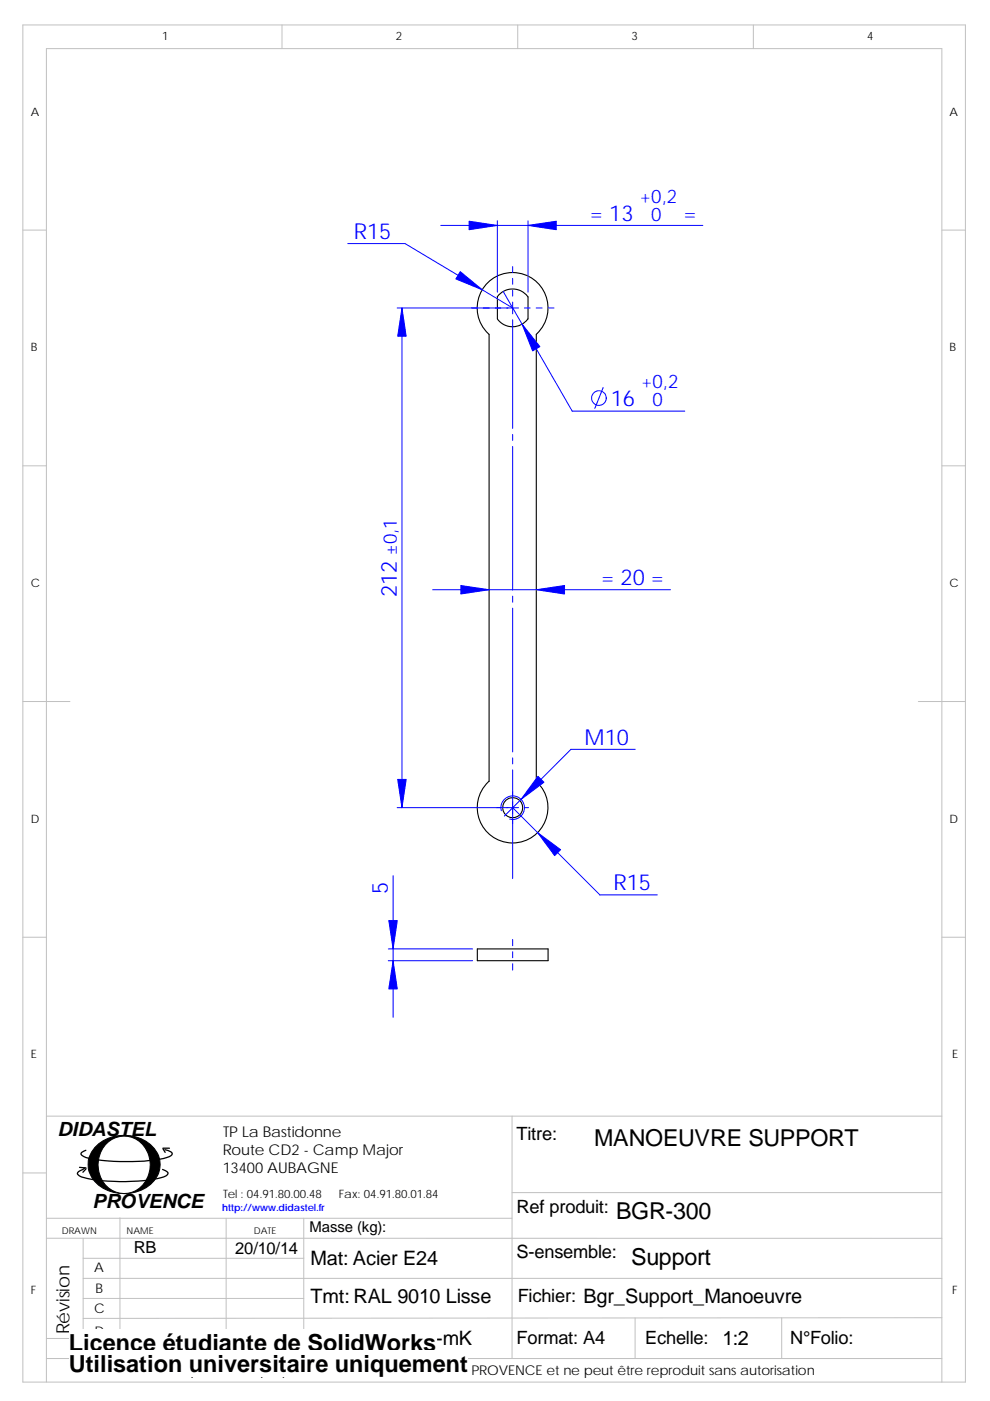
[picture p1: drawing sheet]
<svg xmlns="http://www.w3.org/2000/svg" width="210mm" height="297mm" viewBox="0 0 210 297" stroke-linecap="round" stroke-linejoin="round" font-family="sans-serif">
<g fill="none" stroke="#c0c0c0" stroke-width=".21">
<path d="M4.8 5.3h200v287.7h-200zM59.8 5.3v5M109.8 5.3v5M159.8 5.3v5M4.8 48.8h5M199.8 48.8h5M4.8 98.8h5M199.8 98.8h5M4.8 148.7h10M194.8 148.7h10M4.8 198.7h5M199.8 198.7h5"/>
<path d="M9.8 236.6h190M108.6 236.6v51.4M4.8 248.7h5M9.8 258.3h98.8M25.4 258.2v29.7M48 258.3v29.7M64.4 258.3v29.7M108.6 252.9h91.2M9.8 262.5l190 .1M17.6 275.3h46.8M17.6 266.8h46.8M17.6 271h182.2"/>
<path d="M17.6 262.5v25.5M134.7 279.4v8.6M165.8 279.4v8.6M199.8 279.4l-182.2 .1M9.8 293v-282.7h190v282.7M9.8 283.8h54.6M9.8 288h190"/>
</g>
<g fill="none" stroke="#000" stroke-width=".23">
<path d="M103.2 60.2a7.5 7.5 0 0 1 10.9-.2 7.5 7.5 0 0 1-.4 10.9v94.8a7.5 7.5 0 0 1 .4 10.7 7.5 7.5 0 0 1-10.8 0 7.5 7.5 0 0 1 .4-10.7v-94.8a7.5 7.5 0 0 1-.5-10.7zM105.5 62.9l1-1 1.3-.5 1.7-.1 1.4 .6 1.1 1v4.7a4 4 0 0 1-5.5 1l-1-1v-4.7M101.2 201.2h15v2.5h-15z"/>
<circle cx="108.7" cy="171.2" r="2.13"/>
</g>
<g fill="none" stroke="#00f" stroke-width=".21">
<path d="M73.7 51.6h12.2l22.8 13.7M105.5 46.8v15.2M108.7 56.5v1.2M108.7 59v1.3M112 46.8v15.2M149.1 47.8h-55.6M84.2 65.3h25.8M85.3 65.3v105.9M106.7 61.8l14.7 25.4h23.8M108.7 61.6v1.2M108.7 64.1v2.4M108.7 67.8v23"/>
<path d="M111.2 65.3h1.3M113.7 65.3h1.3M116.3 65.3h1.2M108.7 92.1v1.3M108.7 94.7v30.4M127.9 82.2l-1.7 4.4M91.8 125h50.4M108.7 126.4v1.3M108.7 128.9v30.5M134.7 158.9h-13.6l-14.1 14.1M106.3 171.9a2.5 2.5 0 0 1 2.2-3.2 2.5 2.5 0 0 1 2.7 2.7 2.5 2.5 0 0 1-3.1 2.3M108.7 171.2l18.5 18.5h12.2"/>
<path d="M108.7 160.7v1.3M108.7 163.2v23.1M110 171.2h-25.8M111.2 171.2h.9M83.4 185.7v30M108.7 199.2v1.3M82.4 203.7h17.8M82.4 201.2h17.8M108.7 201.8v1.3M108.7 204.3v1.4"/>
<circle cx="127" cy="84.4" r="1.55"/>
</g>
<g fill="#00f" stroke="#00f" stroke-width=".21">
<path d="M83.4 203.7l.9 6h-1.8z" fill-rule="evenodd"/>
<path d="M82.5 195.2h1.8l-.9 6z" fill-rule="evenodd"/>
<path d="M99.5 46.9l6 .9-6 .9z" fill-rule="evenodd"/>
<path d="M110.7 68.7l3.8 4.8-1.5 .9z" fill-rule="evenodd"/>
<path d="M114.1 164.6l1.3 1.3-4.9 3.6z" fill-rule="evenodd"/>
<path d="M112 47.8l6-.9v1.8z" fill-rule="evenodd"/>
<path d="M97.6 57.6l4.7 3.8-5.6-2.3z" fill-rule="evenodd"/>
<path d="M84.3 165.2h1.8l-.8 6z" fill-rule="evenodd"/>
<path d="M85.3 65.3l.8 6h-1.8z" fill-rule="evenodd"/>
<path d="M114 176.6l4.9 3.5-1.3 1.3z" fill-rule="evenodd"/>
<path d="M97.7 124.1l6 .9-6 .9z" fill-rule="evenodd"/>
<path d="M113.7 125l6-.9v1.8z" fill-rule="evenodd"/>
</g>
<path d="M20.7 242.7a8.7 8.7 0 0 1 12.3 1.2 5.4 5.4 0 0 1-1.7 7.7 8.8 8.8 0 0 1-11.5-1.5 5.3 5.3 0 0 1 .9-7.4z" fill-rule="evenodd" fill="#000" stroke="#000" stroke-width=".21"/>
<path d="M22.3 242.8a5.3 5.3 0 0 1 9.3 2.2 6.1 6.1 0 0 1-4.8 8 5.8 5.8 0 0 1-5.9-7l.3-1.3 .5-1z" fill-rule="evenodd" fill="#fff" stroke="#000" stroke-width=".21"/>
<path d="M16.9 247.5l1.3 .1M18 247.6l-.4 .3a1.36 1.36 0 0 0-1.2 1 1.97 1.97 0 0 0 1.5 .8 39.1 39.1 0 0 0 16.8-.2l.5-.2 .4-.4a1.2 1.2 0 0 0-1.1-1M18.2 247.8l-.6 .7M34.6 243.6l.4 .7M34.6 243.4h1.3M35 243.8a2.01 2.01 0 0 1 1.5 .8 1.18 1.18 0 0 1-1.2 .8 42.7 42.7 0 0 1-17.1 0 1.12 1.12 0 0 1-1-.9l1-.6" fill="none" stroke="#000" stroke-width=".27"/>
<g fill="#fff">
<path d="M14.6 281.7h78v5.7h-78z"/>
<path d="M14.6 286.3h84.6v5.7h-84.6z"/>
</g>
<g font-size="5">
<text x="14.6" y="286.4">Licence étudiante de SolidWorks</text>
<text x="14.6" y="290.9">Utilisation universitaire uniquement</text>
</g>
<g font-size="4.9">
<text x="126" y="243">MANOEUVRE SUPPORT</text>
<text x="130.7" y="258.6">BGR-300</text>
<text x="133.9" y="268.2">Support</text>
</g>
<g font-size="4.7" fill="#00f">
<text x="125.1" y="46.8">= 13</text>
<text x="145" y="46.8">=</text>
<text x="75" y="50.6">R15</text>
<text x="129.5" y="86.1">16</text>
<text x="127.5" y="124">= 20 =</text>
<text x="84.2" y="126.7" transform="rotate(-90 84.2 126.7)">212</text>
<text x="124" y="157.9">M10</text>
<text x="82.3" y="189.5" transform="rotate(-90 82.3 189.5)">5</text>
<text x="130.1" y="188.7">R15</text>
</g>
<g font-size="4.2">
<text x="12.2" y="240.8">DIDASTEL</text>
<text x="19.6" y="256.2">PROVENCE</text>
<text x="65.9" y="268.2">Mat: Acier E24</text>
<text x="65.9" y="276.2">Tmt: RAL 9010 Lisse</text>
<text x="66" y="285.1">Tol: ISO 2768-mK</text>
</g>
<g font-size="4" fill="#00f">
<text x="135.7" y="43">+0,2</text>
<text x="138.1" y="46.8">0</text>
<text x="136" y="82.3">+0,2</text>
<text x="138.4" y="86.1">0</text>
<text x="84.2" y="117.6" transform="rotate(-90 84.2 117.6)">±0,1</text>
</g>
<g font-size="3.9">
<text x="109.5" y="241.7">Titre:</text>
<text x="109.5" y="257.3">Ref produit:</text>
<text x="109.6" y="266.7">S-ensemble:</text>
<text x="109.8" y="276.1">Fichier: Bgr_Support_Manoeuvre</text>
<text x="14.8" y="282.9" transform="rotate(-90 14.8 282.9)">Révision</text>
<text x="109.6" y="285">Format: A4</text>
<text x="136.9" y="284.9">Echelle: 1:2</text>
<text x="167.6" y="285">N°Folio:</text>
</g>
<g font-size="3.5">
<text x="28.4" y="265.7">RB</text>
<text x="49.9" y="265.8">20/10/14</text>
</g>
<g font-size="3.2">
<text x="47.2" y="244.9">Route CD2 - Camp Major</text>
<text x="47.3" y="241.1">TP La Bastidonne</text>
<text x="47.3" y="248.8">13400 AUBAGNE</text>
<text x="65.7" y="261.2">Masse (kg):</text>
</g>
<text font-size="2.9" x="35.5" y="291.6">Ce plan est la propriété de la société DIDASTEL PROVENCE et ne peut être reproduit sans autorisation</text>
<g font-size="2.8">
<text x="20" y="269.7">A</text>
<text x="20.2" y="274.2">B</text>
<text x="20" y="278.4">C</text>
<text x="20" y="283.2">D</text>
</g>
<g font-size="2.5">
<text x="34.4" y="8.5">1</text>
<text x="84" y="8.5">2</text>
<text x="134" y="8.5">3</text>
<text x="183.9" y="8.5">4</text>
<text x="6.5" y="24.5">A</text>
<text x="201.4" y="24.5">A</text>
<text x="6.5" y="74.5">B</text>
<text x="201.4" y="74.5">B</text>
<text x="6.5" y="124.5">C</text>
<text x="201.4" y="124.5">C</text>
<text x="6.5" y="174.4">D</text>
<text x="201.4" y="174.4">D</text>
<text x="6.5" y="224.4">E</text>
<text x="201.9" y="224.4">E</text>
<text x="47.3" y="253.9">Tel : 04.91.80.00.48</text>
<text x="71.9" y="253.9">Fax: 04.91.80.01.84</text>
<text x="6.5" y="274.4">F</text>
<text x="201.9" y="274.4">F</text>
</g>
<text font-size="2.1" fill="#00f" x="47.1" y="256.8">http://www.didastel.fr</text>
<g font-size="2">
<text x="13.1" y="261.6">DRAWN</text>
<text x="26.9" y="261.6">NAME</text>
<text x="53.8" y="261.6">DATE</text>
</g>
</svg>
